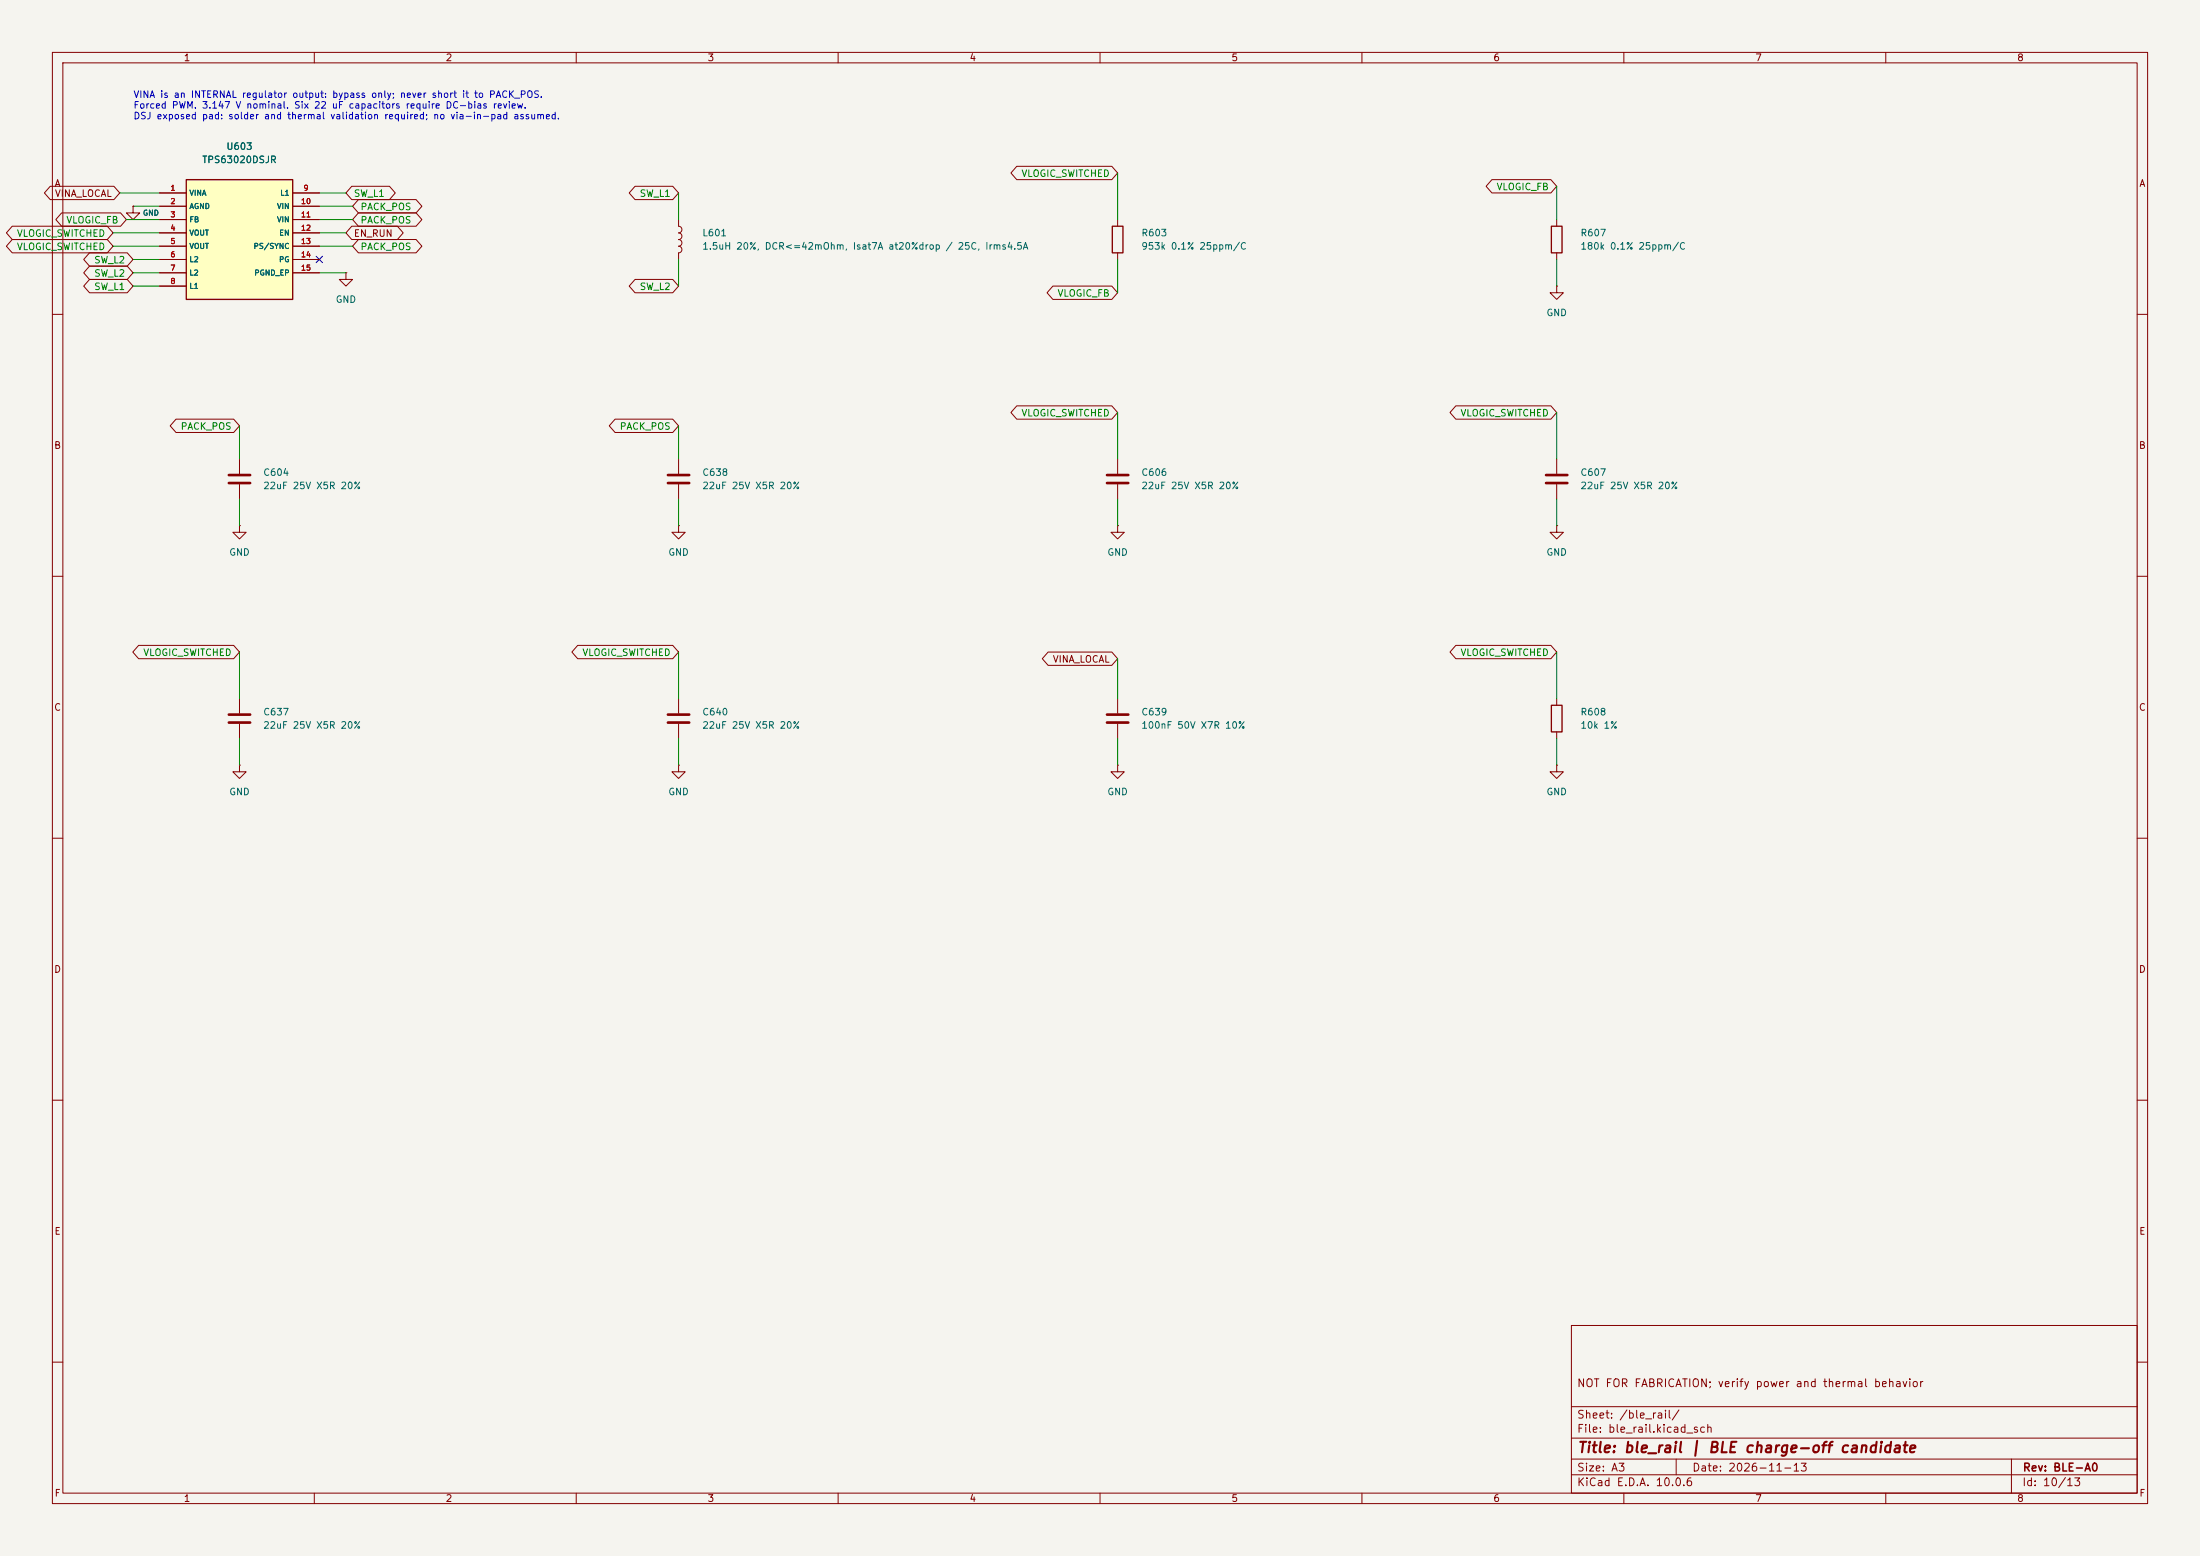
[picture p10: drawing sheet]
<svg xmlns="http://www.w3.org/2000/svg" width="420mm" height="297mm" viewBox="0 0 420 297" stroke-linecap="round" stroke-linejoin="round" font-family="sans-serif">
<path d="M0 0h420v297h-420z" fill="#f5f4ef" stroke="#f5f4ef" stroke-width=".19"/>
<g fill="none" stroke="#840000" stroke-width=".19">
<path d="M10 10h400v277h-400zM12 12h396v273h-396zM60 10v2M110 10v2M160 10v2M210 10v2M260 10v2M310 10v2M360 10v2M25.4 39.4v1.2h1.3l-1.3 1.3-1.3-1.3h1.3M25.4 39.4h.1M66 52.1v1.2h1.3l-1.3 1.3-1.2-1.3h1.2"/>
<path d="M66 52.1h.1M129.5 41.9v1.3a.64 .64 0 0 1 .7 .6 .64 .64 0 0 1-.7 .7M129.5 44.5a.64 .64 0 0 1 .7 .6 .64 .64 0 0 1-.7 .6 .64 .64 0 0 1 .7 .7 .64 .64 0 0 1-.7 .6 .64 .64 0 0 1 .7 .6 .64 .64 0 0 1-.7 .7v1.2M213.4 41.9v1.3M213.4 48.3v1.2M297.2 54.6v1.3h1.2l-1.2 1.3-1.3-1.3h1.3M297.2 54.6h.1M297.2 41.9v1.3M297.2 48.3v1.2M10 60h2M408 60h2M45.7 87.6v2.8"/>
<path d="M45.7 92.5v2.8M129.5 87.6v2.8M129.5 92.5v2.8M213.4 87.6v2.8M213.4 92.5v2.8M297.2 87.6v2.8M297.2 92.5v2.8M10 110h2M45.7 100.3v1.3h1.3l-1.3 1.3-1.3-1.3h1.3M45.7 100.3h.1M213.4 100.3v1.3h1.2l-1.2 1.3-1.3-1.3h1.3M213.4 100.3h.1"/>
<path d="M297.2 100.3v1.3h1.2l-1.2 1.3-1.3-1.3h1.3M297.2 100.3h.1M408 110h2M45.7 133.4v2.7M45.7 138.2v2.8M129.5 133.4v2.7M129.5 138.2v2.8M213.4 133.4v2.7M213.4 138.2v2.8M10 160h2M45.7 146.1v1.2h1.3l-1.3 1.3-1.3-1.3h1.3M45.7 146.1h.1"/>
<path d="M129.5 146.1v1.2h1.3l-1.3 1.3-1.2-1.3h1.2M129.5 146.1h.1M213.4 146.1v1.2h1.2l-1.2 1.3-1.3-1.3h1.3M213.4 146.1h.1M297.2 146.1v1.2h1.2l-1.2 1.3-1.3-1.3h1.3M297.2 146.1h.1M408 160h2M10 210h2M408 210h2M300 253h108v32h-108zM10 260h2M300 278.5h108"/>
<path d="M300 274.5h108M300 268.5h108M320 278.5v3M384 278.5v6.5M408 260h2M60 285v2M110 285v2M160 285v2M210 285v2M260 285v2M300 281.5h108M310 285v2"/>
<path d="M360 285v2"/>
</g>
<g fill="none" stroke="#840000" stroke-width=".51">
<path d="M43.7 90.7h4.1M43.7 92.2h4.1M127.5 90.7h4.1M127.5 92.2h4.1M211.3 90.7h4.1M211.3 92.2h4.1M295.1 90.7h4.1M295.1 92.2h4.1M43.7 136.4h4.1M43.7 137.9h4.1M127.5 136.4h4.1M127.5 137.9h4.1"/>
<path d="M211.3 136.4h4.1M211.3 137.9h4.1"/>
</g>
<path d="M212.3 43.2h2.1v5.1h-2.1zM296.2 43.2h2v5.1h-2z" fill="none" stroke="#840000" stroke-width=".25"/>
<path d="M35.6 34.3h20.3v22.9h-20.3z" fill="#ffffc2"/>
<path d="M35.6 34.3h20.3v22.9h-20.3zM296.2 134.6h2v5.1h-2z" fill="none" stroke="#840000" stroke-width=".25"/>
<g fill="none" stroke="#840000" stroke-width=".19">
<path d="M9.6 35.6h12.1l1.2 1.2-1.2 1.3h-12.1l-1.1-1.3zM25.4 39.4h.1M30.5 36.8h5.1M30.5 39.4h5.1M55.9 36.8h5.1M55.9 39.4h5.1M67.2 35.6h7.2l1.1 1.2-1.1 1.3h-7.2l-1.2-1.3zM68.4 38.1h11l1.1 1.3-1.1 1.2h-11l-1.1-1.2zM121.2 35.6h7.2l1.1 1.2-1.1 1.3h-7.2l-1.1-1.3zM194.1 31.7h18.1l1.2 1.3-1.2 1.3h-18.1l-1.1-1.3zM284.8 34.3h11.3l1.1 1.3-1.1 1.2h-11.3l-1.1-1.2zM2.3 45.7h18.2l1.1 1.3-1.1 1.3h-18.2l-1.1-1.3z"/>
<path d="M2.3 43.2h18.2l1.1 1.3-1.1 1.2h-18.2l-1.1-1.2zM11.8 40.6h11.2l1.1 1.3-1.1 1.3h-11.2l-1.1-1.3zM17.1 53.3h7.2l1.1 1.3-1.1 1.3h-7.2l-1.1-1.3zM17.1 50.8h7.2l1.1 1.3-1.1 1.2h-7.2l-1.1-1.2zM17.1 48.3h7.2l1.1 1.2-1.1 1.3h-7.2l-1.1-1.3zM30.5 41.9h5.1M30.5 44.5h5.1M30.5 47h5.1M30.5 49.5h5.1M30.5 52.1h5.1M30.5 54.6h5.1M55.9 41.9h5.1"/>
<path d="M55.9 44.5h5.1M55.9 47h5.1M55.9 49.5h5.1M55.9 52.1h5.1M67.2 43.2h8.7l1.1 1.3-1.1 1.2h-8.7l-1.2-1.2zM68.4 40.6h11l1.1 1.3-1.1 1.3h-11l-1.1-1.3zM68.4 45.7h11l1.1 1.3-1.1 1.3h-11l-1.1-1.3zM121.2 53.3h7.2l1.1 1.3-1.1 1.3h-7.2l-1.1-1.3zM201 54.6h11.2l1.2 1.3-1.2 1.3h-11.2l-1.1-1.3zM194.1 77.5h18.1l1.2 1.2-1.2 1.3h-18.1l-1.1-1.3zM277.9 77.5h18.2l1.1 1.2-1.1 1.3h-18.2l-1.1-1.3zM33.6 80h11l1.1 1.3-1.1 1.3h-11l-1.1-1.3z"/>
<path d="M117.4 80h11l1.1 1.3-1.1 1.3h-11l-1.1-1.3zM129.5 100.3v1.3h1.3l-1.3 1.3-1.2-1.3h1.2M129.5 100.3h.1M26.5 123.2h18.1l1.1 1.3-1.1 1.2h-18.1l-1.1-1.2zM110.3 123.2h18.1l1.1 1.3-1.1 1.2h-18.1l-1.1-1.2zM200.1 124.5h12.1l1.2 1.2-1.2 1.3h-12.1l-1.1-1.3zM277.9 123.2h18.2l1.1 1.3-1.1 1.2h-18.2l-1.1-1.2zM297.2 133.4v1.2M297.2 139.7v1.3"/>
</g>
<g fill="none" stroke="#008400" stroke-width=".19">
<path d="M25.4 39.4h5.1M61 36.8h5M61 39.4h6.3M129.5 36.8v5.1M213.4 33v8.9M297.2 35.6v6.3M21.6 47h8.9M21.6 44.5h8.9M24.1 41.9h6.4M25.4 54.6h5.1M25.4 52.1h5.1M25.4 49.5h5.1"/>
<path d="M61 47h6.3M61 41.9h6.3M61 52.1h5M129.5 49.5v5.1M213.4 49.5v6.4M297.2 49.5v5.1M213.4 78.7v8.9M297.2 78.7v8.9M45.7 81.3v6.3M45.7 95.3v5M129.5 81.3v6.3M129.5 95.3v5"/>
<path d="M213.4 95.3v5M297.2 95.3v5M45.7 124.5v8.9M129.5 124.5v8.9M297.2 124.5v8.9M45.7 141v5.1M129.5 141v5.1M213.4 141v5.1M297.2 141v5.1"/>
</g>
<path d="M22.9 36.8h7.6M61 44.5h5M213.4 125.7v7.7" fill="none" stroke="#009600" stroke-width=".19"/>
<path d="M60.4 48.9l1.2 1.2M61.6 48.9l-1.2 1.2" fill="none" stroke="#000084" stroke-width=".19"/>
<text font-size="2" fill="#840000" x="301" y="277.8">Title: ble_rail | BLE charge-off candidate</text>
<g font-size="1.5" fill="#840000">
<text x="300.9" y="265.1">NOT FOR FABRICATION; verify power and thermal behavior</text>
<text x="300.9" y="273.8">File: ble_rail.kicad_sch</text>
<text x="300.9" y="271.1">Sheet: /ble_rail/</text>
<text x="300.9" y="281.2">Size: A3</text>
<text x="322.9" y="281.2">Date: 2026-11-13</text>
<text x="386" y="281.2">Rev: BLE-A0</text>
<text x="300.9" y="284">KiCad E.D.A. 10.0.6</text>
<text x="385.9" y="284">Id: 10/13</text>
</g>
<g font-size="1.3" fill="#840000">
<text x="35" y="12">1</text>
<text x="85" y="12">2</text>
<text x="135" y="12">3</text>
<text x="185" y="12">4</text>
<text x="235" y="12">5</text>
<text x="285" y="12">6</text>
<text x="335" y="12">7</text>
<text x="385" y="12">8</text>
<text x="10.3" y="36">A</text>
<text x="408.3" y="36">A</text>
<text x="10.4" y="37.9">VINA_LOCAL</text>
<text x="67.4" y="45.5">EN_RUN</text>
<text x="10.2" y="86">B</text>
<text x="408.2" y="86">B</text>
<text x="200.9" y="126.8">VINA_LOCAL</text>
<text x="10.2" y="136">C</text>
<text x="408.2" y="136">C</text>
<text x="10.2" y="186">D</text>
<text x="408.2" y="186">D</text>
<text x="10.3" y="236">E</text>
<text x="408.3" y="236">E</text>
<text x="10.3" y="286">F</text>
<text x="35" y="287">1</text>
<text x="85" y="287">2</text>
<text x="135" y="287">3</text>
<text x="185" y="287">4</text>
<text x="235" y="287">5</text>
<text x="285" y="287">6</text>
<text x="335" y="287">7</text>
<text x="385" y="287">8</text>
<text x="408.3" y="286">F</text>
</g>
<g font-size="1.3" fill="#0000c2">
<text x="25.4" y="19">VINA is an INTERNAL regulator output: bypass only; never short it to PACK_POS.</text>
<text x="25.4" y="21">Forced PWM. 3.147 V nominal. Six 22 uF capacitors require DC-bias review.</text>
<text x="25.4" y="23.1">DSJ exposed pad: solder and thermal validation required; no via-in-pad assumed.</text>
</g>
<g font-size="1.3" fill="#006464">
<text x="43.1" y="28.9">U603</text>
<text x="38.5" y="31.4">TPS63020DSJR</text>
<text x="134" y="45.4">L601</text>
<text x="134" y="48">1.5uH 20%, DCR&lt;=42mOhm, Isat7A at20%drop / 25C, Irms4.5A</text>
<text x="217.8" y="45.4">R603</text>
<text x="217.8" y="48">953k 0.1% 25ppm/C</text>
<text x="301.6" y="45.4">R607</text>
<text x="301.6" y="48">180k 0.1% 25ppm/C</text>
<text x="64" y="58.1">GND</text>
<text x="295.1" y="60.7">GND</text>
<text x="50.1" y="91.1">C604</text>
<text x="50.1" y="93.7">22uF 25V X5R 20%</text>
<text x="134" y="91.1">C638</text>
<text x="134" y="93.7">22uF 25V X5R 20%</text>
<text x="217.8" y="91.1">C606</text>
<text x="217.8" y="93.7">22uF 25V X5R 20%</text>
<text x="301.6" y="91.1">C607</text>
<text x="301.6" y="93.7">22uF 25V X5R 20%</text>
<text x="43.7" y="106.4">GND</text>
<text x="127.5" y="106.4">GND</text>
<text x="211.3" y="106.4">GND</text>
<text x="295.1" y="106.4">GND</text>
<text x="50.1" y="136.9">C637</text>
<text x="134" y="136.9">C640</text>
<text x="217.8" y="136.9">C639</text>
<text x="301.6" y="136.9">R608</text>
<text x="50.1" y="139.4">22uF 25V X5R 20%</text>
<text x="134" y="139.4">22uF 25V X5R 20%</text>
<text x="217.8" y="139.4">100nF 50V X7R 10%</text>
<text x="301.6" y="139.4">10k 1%</text>
<text x="43.7" y="152.1">GND</text>
<text x="127.5" y="152.1">GND</text>
<text x="211.3" y="152.1">GND</text>
<text x="295.1" y="152.1">GND</text>
</g>
<g font-size="1.3" fill="#008400">
<text x="194.9" y="34.1">VLOGIC_SWITCHED</text>
<text x="67.4" y="37.9">SW_L1</text>
<text x="68.7" y="40.4">PACK_POS</text>
<text x="122" y="37.9">SW_L1</text>
<text x="285.6" y="36.6">VLOGIC_FB</text>
<text x="3.1" y="45.5">VLOGIC_SWITCHED</text>
<text x="12.6" y="43">VLOGIC_FB</text>
<text x="68.7" y="43">PACK_POS</text>
<text x="3.1" y="48">VLOGIC_SWITCHED</text>
<text x="17.9" y="53.1">SW_L2</text>
<text x="17.9" y="50.6">SW_L2</text>
<text x="68.7" y="48">PACK_POS</text>
<text x="17.9" y="55.7">SW_L1</text>
<text x="122" y="55.7">SW_L2</text>
<text x="201.8" y="56.9">VLOGIC_FB</text>
<text x="34.4" y="82.3">PACK_POS</text>
<text x="118.2" y="82.3">PACK_POS</text>
<text x="194.9" y="79.8">VLOGIC_SWITCHED</text>
<text x="278.7" y="79.8">VLOGIC_SWITCHED</text>
<text x="27.3" y="125.5">VLOGIC_SWITCHED</text>
<text x="111.1" y="125.5">VLOGIC_SWITCHED</text>
<text x="278.7" y="125.5">VLOGIC_SWITCHED</text>
</g>
<g font-size="1" fill="#006464">
<text x="27.2" y="41.4">GND</text>
<text x="36.1" y="37.6">VINA</text>
<text x="36.1" y="40.1">AGND</text>
<text x="52.8" y="40.1">VIN</text>
<text x="53.4" y="37.6">L1</text>
<text x="36.1" y="42.7">FB</text>
<text x="36.1" y="45.2">VOUT</text>
<text x="36.1" y="47.7">VOUT</text>
<text x="48.3" y="47.7">PS/SYNC</text>
<text x="52.8" y="42.7">VIN</text>
<text x="53.2" y="45.2">EN</text>
<text x="36.1" y="50.3">L2</text>
<text x="36.1" y="52.8">L2</text>
<text x="48.5" y="52.8">PGND_EP</text>
<text x="53.2" y="50.3">PG</text>
<text x="36.1" y="55.4">L1</text>
</g>
<g font-size="1" fill="#a90000">
<text x="32.4" y="36.6">1</text>
<text x="32.4" y="39.2">2</text>
<text x="32.4" y="41.7">3</text>
<text x="57.4" y="39.2">10</text>
<text x="57.4" y="41.7">11</text>
<text x="57.8" y="36.6">9</text>
<text x="32.4" y="44.3">4</text>
<text x="32.4" y="46.8">5</text>
<text x="57.4" y="44.3">12</text>
<text x="57.4" y="46.8">13</text>
<text x="32.4" y="49.3">6</text>
<text x="32.4" y="51.9">7</text>
<text x="57.4" y="49.3">14</text>
<text x="57.4" y="51.9">15</text>
<text x="32.4" y="54.4">8</text>
</g>
</svg>
